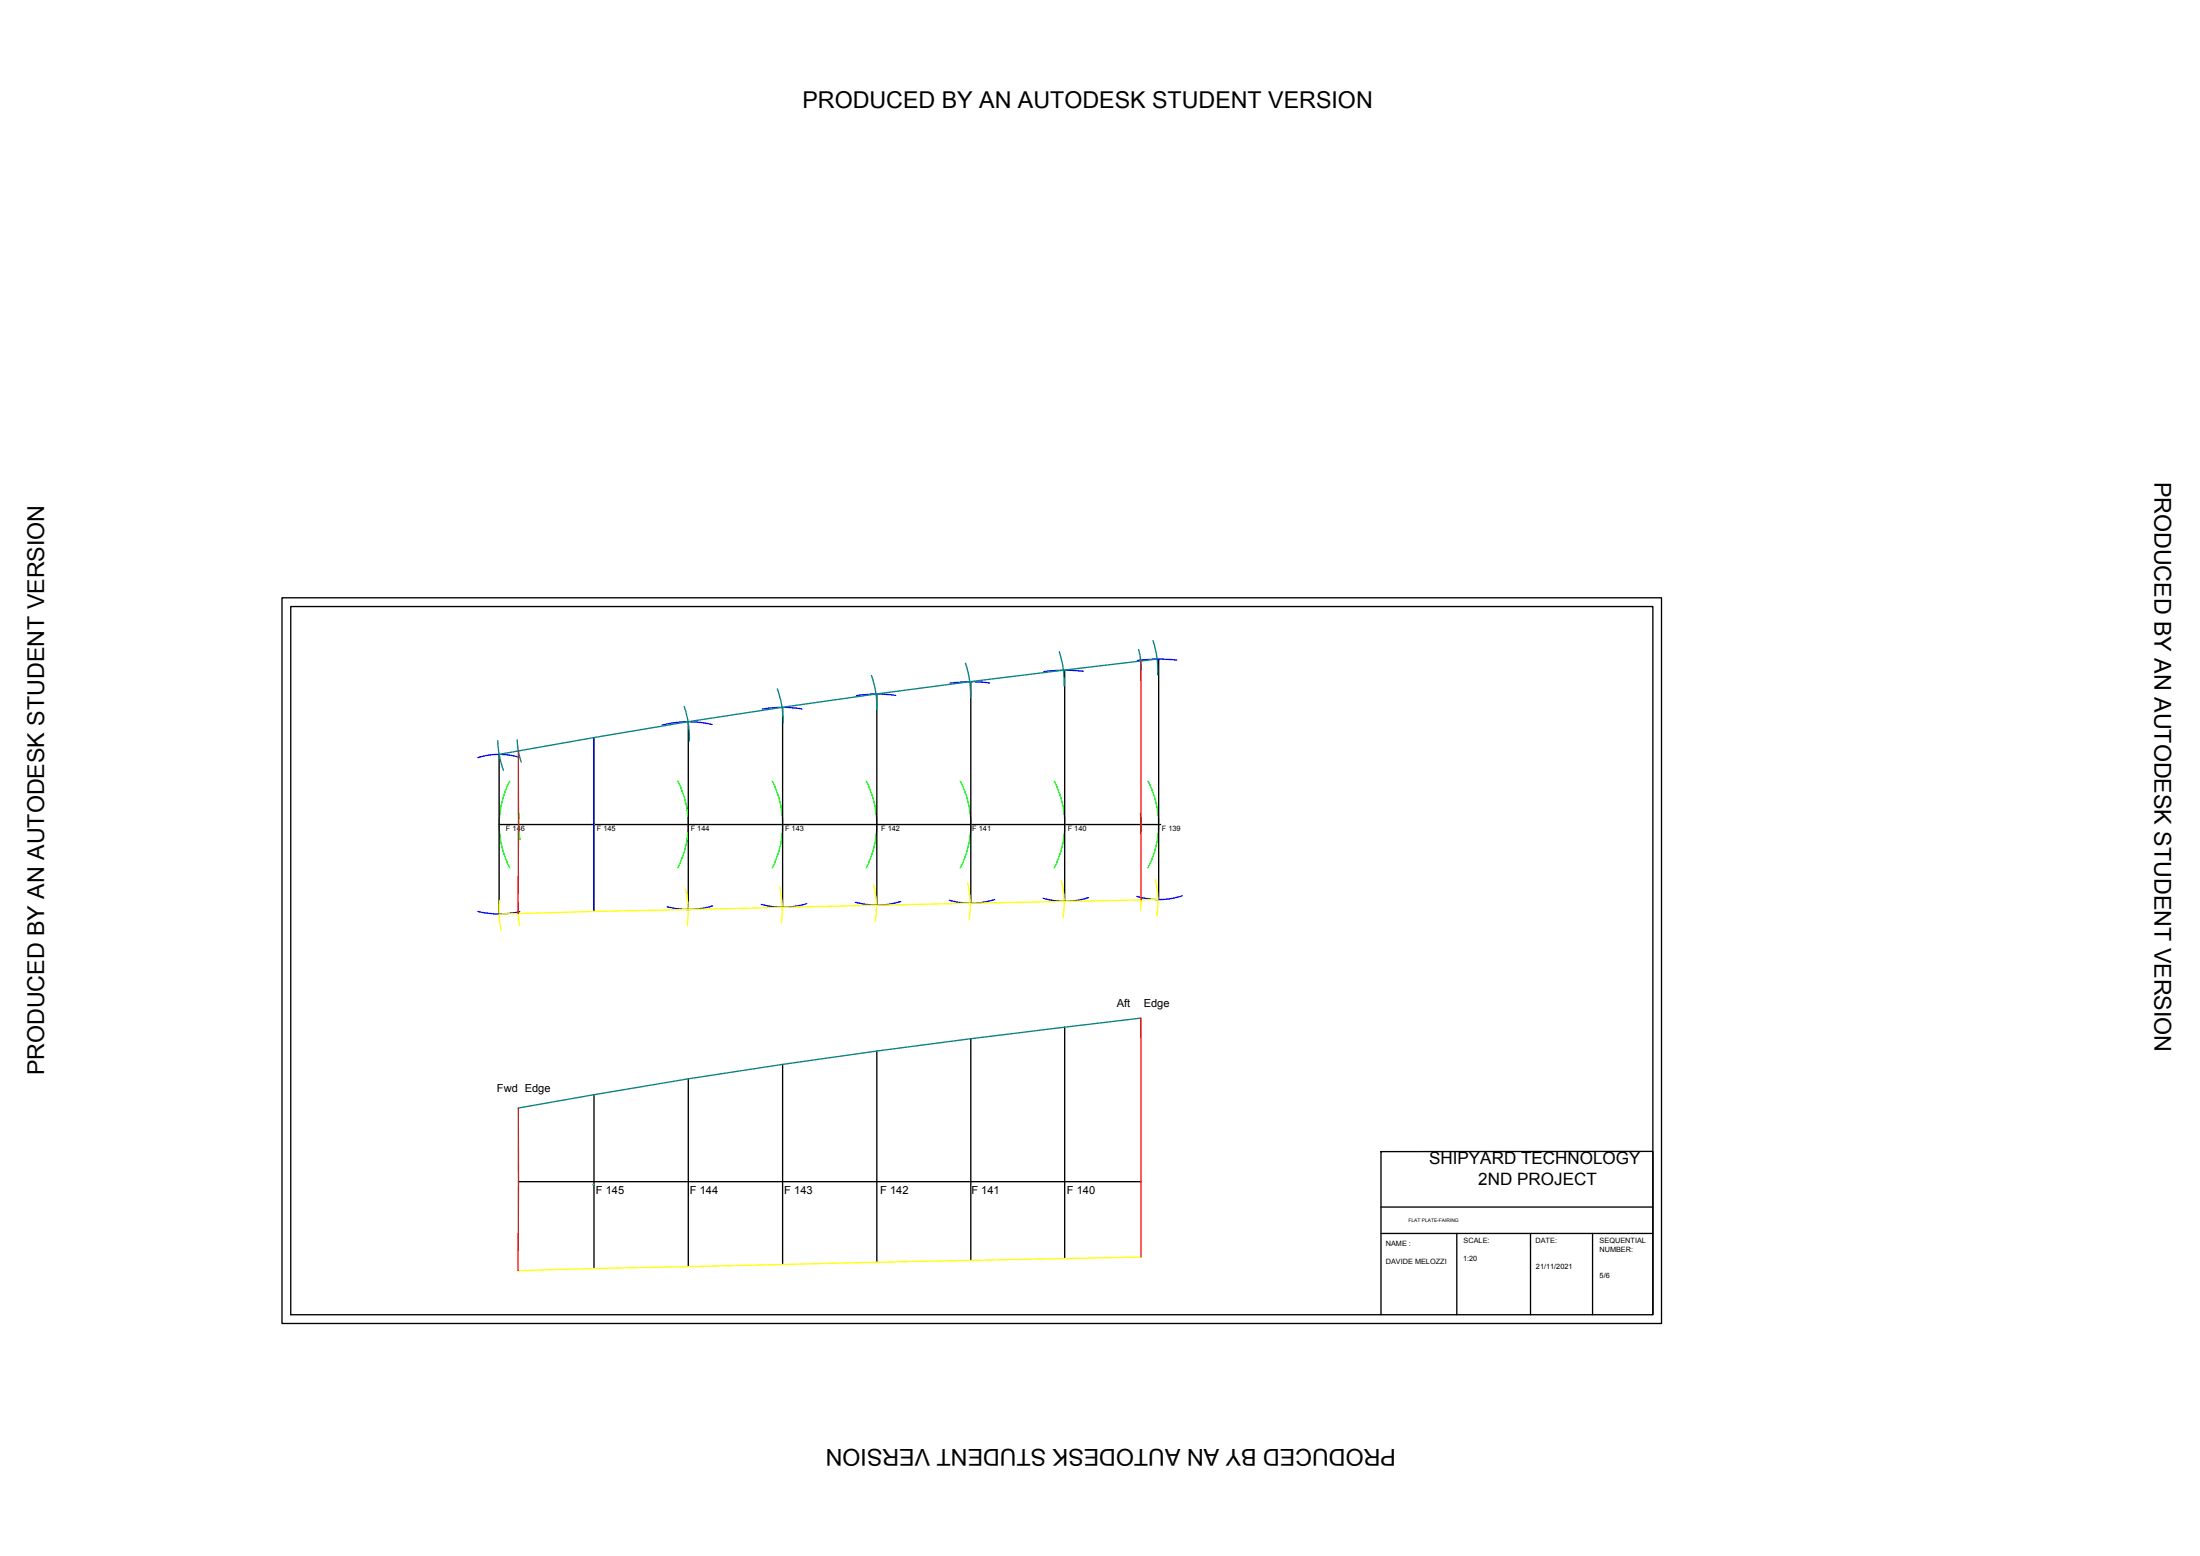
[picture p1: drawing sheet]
<svg xmlns="http://www.w3.org/2000/svg" width="420mm" height="297mm" viewBox="0 0 420 297" stroke-linecap="round" stroke-linejoin="round" font-family="sans-serif">
<!-- layer: 0 -->
<path d="M53.9 114.1h263.4v138.6h-263.4zM263.7 219.8h52v31.2h-52zM263.7 230.4h52M263.7 235.5h52M278.2 235.5v15.5M292.3 235.5v15.5M304.2 235.5v15.5M263.7 251h-208.2v-135.2h260.2v135.2" fill="none" stroke="#000" stroke-width=".25"/>
<!-- layer: VPorts -->
<path d="M95.3 157.4h126.4M113.4 157.4h.1M99 225.6h118.9M113.3 226.2h.1" fill="none" stroke="#000" stroke-width=".25"/>
<!-- layer: G_Real -->
<path d="M97.4 149.1a18.1 18.1 0 0 0 0 16.6M99.2 155.3l-.1 2.8 .2 2.2M113.4 157.4h.1M129.4 149.1a18 18 0 0 1 0 16.6M147.5 149.1a18 18 0 0 1 0 16.6M165.4 149.1a18 18 0 0 1 0 16.6M183.4 149.1a18 18 0 0 1 0 16.6M201.3 149.1a17.9 17.9 0 0 1 0 16.6M217.8 155.2l.1 2-.1 1.9M219.2 149.1a17.9 17.9 0 0 1 0 16.6M113.3 226.1v.1" fill="none" stroke="#0f0" stroke-width=".25"/>
<g fill="none" stroke="#000" stroke-width=".25">
<path d="M131.5 137.8v35.8M149.5 135v38.2M167.5 132.5v40.3M185.4 130.1v42.3M203.3 127.9v44.2M221.3 125.8v45.9M95.3 144v30.5M113.4 140.8v33.2M185.4 198.3v42.3M203.3 196.1v44.1M113.4 209v33.2M131.5 205.9v35.9"/>
<path d="M149.5 203.2v38.2M167.5 200.6v40.4"/>
</g>
<!-- layer: G_Up -->
<path d="M130.7 134.8a18.3 18.3 0 0 1 1 6.6M148.5 131.5a18.2 18.2 0 0 1 1.1 6.5M166.4 129a18.1 18.1 0 0 1 1.1 6.5M184.4 126.6a18 18 0 0 1 1 6.5M202.3 124.4a18 18 0 0 1 .9 6.5M217.4 124l.5 2.2 .1 1.7M220.2 122.3a18 18 0 0 1 .9 6.5M221 125.8a1810 1810 0 0 0-125.7 18.2M95.1 141.4a18.4 18.4 0 0 0 1 5.6M98.8 141.2l.3 2.5 .4 1.8M217.9 194.4a1787.6 1787.6 0 0 0-118.9 17.1" fill="none" stroke="#008689" stroke-width=".25"/>
<!-- layer: AUX -->
<g fill="none" stroke="#00f" stroke-width=".25">
<path d="M136 138.3a19.6 19.6 0 0 0-9.5 .1M153.2 135.3a22.4 22.4 0 0 0-7.6 .1M171.1 132.8a24.9 24.9 0 0 0-7.5 0M189 130.4a27.3 27.3 0 0 0-7.6 0M206.9 128.1a29.5 29.5 0 0 0-7.6 .1M224.7 126a31.6 31.6 0 0 0-7.5 .1M99.3 144.6a13.4 13.4 0 0 0-8 0M113.4 140.8v33.2M91.3 174a17.1 17.1 0 0 0 8 0M136.1 172.9a16.2 16.2 0 0 1-8.7 .2M154.1 172.5a15.8 15.8 0 0 1-8.7 .2M172 172.1a15.4 15.4 0 0 1-8.6 .1"/>
<path d="M190 171.7a15 15 0 0 1-8.7 .2M207.9 171.4a14.7 14.7 0 0 1-8.7 .1M225.8 171a14.4 14.4 0 0 1-8.7 .1"/>
</g>
<!-- layer: G_Lower -->
<path d="M95.5 171.9a18 18 0 0 0 .2 5.7M99.1 172.3l-.1 2.5 .2 1.9M130.9 169.8a18 18 0 0 1 .3 6.9M148.9 169.3a18 18 0 0 1 .3 7M166.9 168.9a18 18 0 0 1 .3 7M184.8 168.6a17.9 17.9 0 0 1 .3 6.9M202.7 168.2a17.9 17.9 0 0 1 .3 6.9M217.8 169.9l.1 2-.1 1.9M220.7 167.9a17.9 17.9 0 0 1 .2 6.9M221.1 171.7l-107.7 2.3-18.1 .5M217.9 240l-50.5 1-68.5 1.6" fill="none" stroke="#ff0" stroke-width=".25"/>
<!-- layer: Plate -->
<path d="M217.9 126.2v45.6M99 143.3l-.1 31.1M217.9 194.4v45.6M99 211.5l-.1 31.1" fill="none" stroke="#f00" stroke-width=".25"/>
<g font-size="4.4">
<text x="153.3" y="20.6">PRODUCED BY AN AUTODESK STUDENT VERSION</text>
<text x="411.4" y="91.9" transform="rotate(90 411.4 91.9)">PRODUCED BY AN AUTODESK STUDENT VERSION</text>
<text x="8.4" y="205.3" transform="rotate(-90 8.4 205.3)">PRODUCED BY AN AUTODESK STUDENT VERSION</text>
<text x="266.6" y="276.6" transform="rotate(-180 266.6 276.6)">PRODUCED BY AN AUTODESK STUDENT VERSION</text>
</g>
<g font-size="3.3">
<text x="272.9" y="222.2">SHIPYARD TECHNOLOGY</text>
<text x="282.3" y="226.2">2ND PROJECT</text>
</g>
<g font-size="2.1">
<text x="213.3" y="192.3">Aft</text>
<text x="218.4" y="192.3">Edge</text>
<text x="94.9" y="208.5">Fwd Edge</text>
<text x="113.8" y="227.9">F 145</text>
<text x="131.7" y="227.9">F 144</text>
<text x="149.8" y="227.9">F 143</text>
<text x="168.1" y="227.9">F 142</text>
<text x="185.5" y="227.9">F 141</text>
<text x="203.7" y="227.9">F 140</text>
</g>
<g font-size="1.4">
<text x="96.6" y="158.7">F 146</text>
<text x="114" y="158.7">F 145</text>
<text x="131.9" y="158.7">F 144</text>
<text x="149.9" y="158.7">F 143</text>
<text x="168.3" y="158.7">F 142</text>
<text x="185.7" y="158.7">F 141</text>
<text x="203.9" y="158.7">F 140</text>
<text x="221.9" y="158.7">F 139</text>
<text x="264.7" y="237.9">NAME :</text>
<text x="279.5" y="237.4">SCALE:</text>
<text x="293.3" y="237.2">DATE:</text>
<text x="305.5" y="239">NUMBER:</text>
<text x="305.5" y="237.3">SEQUENTIAL</text>
<text x="264.7" y="241.2">DAVIDE MELOZZI</text>
<text x="279.4" y="240.7">1:20</text>
<text x="293.3" y="242.2">21/11/2021</text>
<text x="305.5" y="244">5/6</text>
</g>
<text font-size=".9" x="269" y="233.3">FLAT PLATE-FAIRING</text>
</svg>
